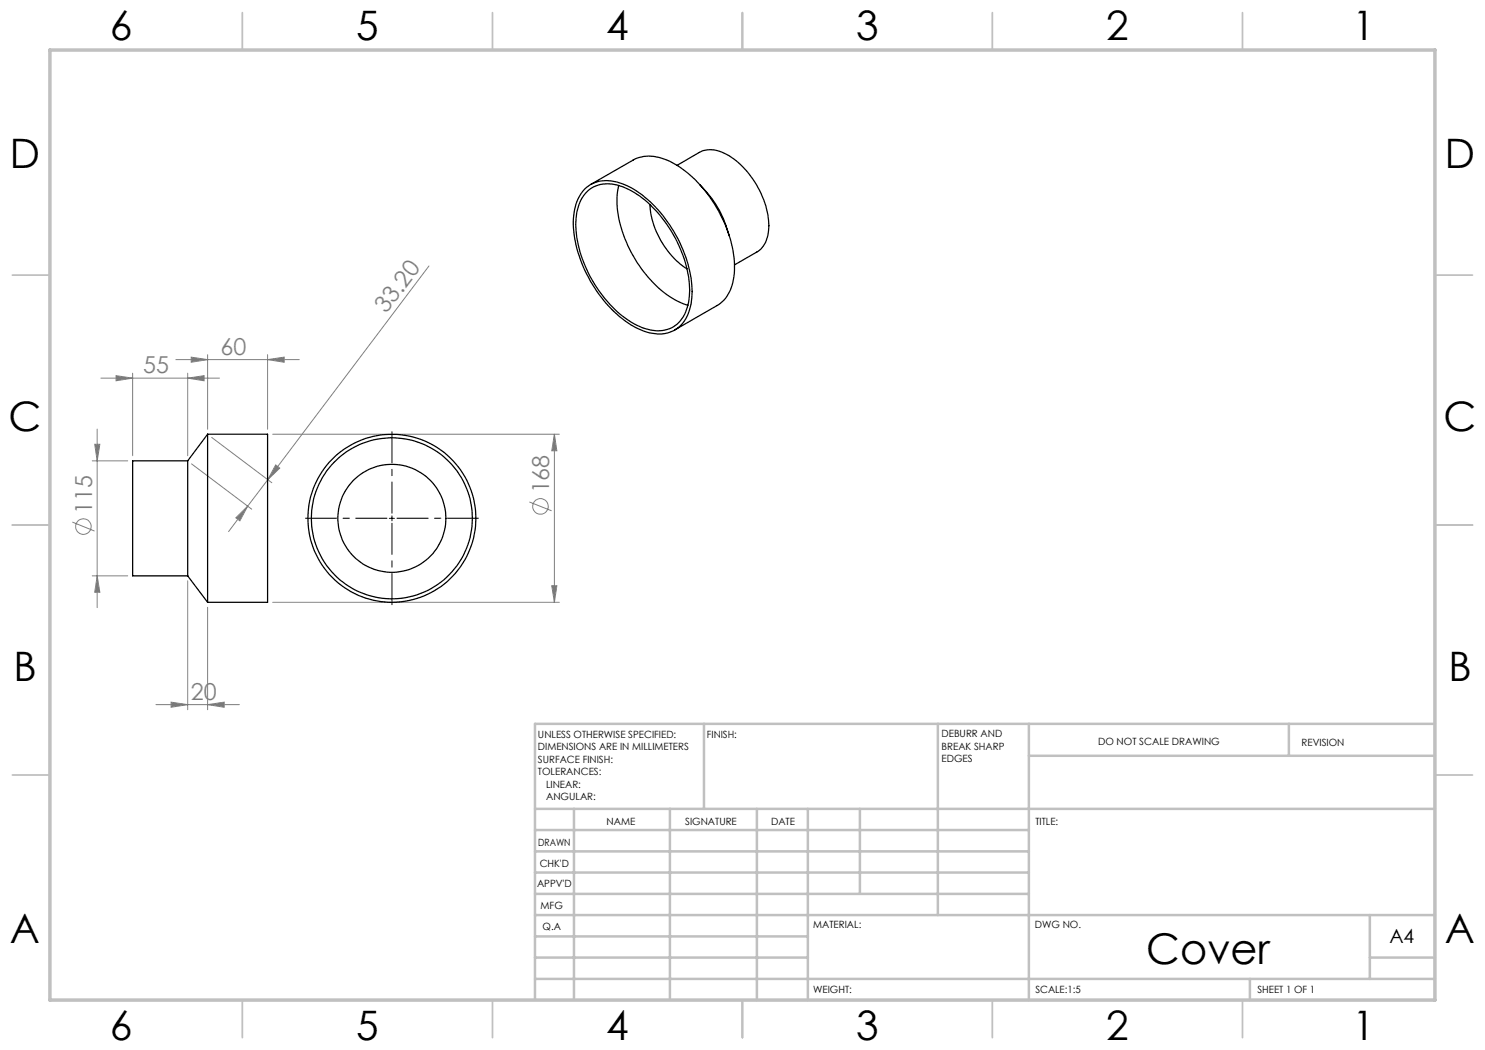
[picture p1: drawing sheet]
<svg xmlns="http://www.w3.org/2000/svg" width="297mm" height="210mm" viewBox="0 0 297 210" stroke-linecap="round" stroke-linejoin="round" font-family="sans-serif">
<g fill="none" stroke="#808080" stroke-width=".2">
<path d="M85.8 53.2l-32.2 42.7M20.2 75.6h23.7M23.2 75.1l3.3 .5-3.3 .6zM26.5 74.6v16.5M35.2 71.9h24.7M37.5 75.6l3.3-.5v1.1zM37.5 74.6v16.5M38.2 71.4l3.3 .5-3.3 .6zM41.5 70.9v15M53.5 71.9l3.3-.5v1.1zM53.5 70.9v15M18.5 92.2h7"/>
<path d="M18.9 88.9h1.1l-.6 3.3zM19.4 85.8v35.7M38.3 92.8l12 9M42.3 87.5l12.1 9M53.6 95.9l-4.1 5.3M54.5 86.8h57.4M55.1 93l.9 .6-2.4 2.3zM110.9 86.8v33.7M110.9 86.8l.5 3.4h-1.1zM14.5 104.4l4.4 1.8M18.5 115.2h7M19.4 115.2l.6 3.3h-1.1z"/>
<path d="M37.5 116.2v25.7M47.2 103.6l2.3-2.4-1.5 3zM49.5 101.2l-3.8 5.1M105.9 100.4l4.4 1.8M110.3 117.1h1.1l-.5 3.4zM41.5 121.5v20.4M54.5 120.5h57.4M31.2 140.9h16.7M34.2 140.4l3.3 .5-3.3 .6zM41.5 140.9l3.3-.5v1.1z"/>
<circle cx="16.7" cy="105.3" r="1.55"/>
<circle cx="108.1" cy="101.3" r="1.55"/>
</g>
<path d="M77.4 103.6h-16.3M78.4 102.6v-16.3M78.4 104.6v16.3M79.4 103.6h16.3" fill="none" stroke="#000" stroke-width=".2" stroke-dasharray="15.2 1.3 1.3 1.3" stroke-dashoffset="9"/>
<path d="M77.9 103.7h1M78.4 103.2v1" fill="none" stroke="#000" stroke-width=".2"/>
<g fill="none" stroke="#c0c0c0" stroke-width=".35">
<path d="M48.5 2.5v7.5M98.5 2.5v7.5M148.5 2.5v7.5M198.5 2.5v7.5M248.5 2.5v7.5M2.5 55h7.5M287 55h7.5M2.5 105h7.5M287 105h7.5M2.5 155h7.5M287 155h7.5M48.5 200v7.5"/>
<path d="M98.5 200v7.5M148.5 200v7.5M198.5 200v7.5M248.5 200v7.5"/>
</g>
<g fill="none" stroke="#c0c0c0" stroke-width=".5">
<path d="M140.8 144.8v17M187.6 144.8v38.2M205.8 144.8v55.2M205.8 151.2h81.2M257.8 144.8v6.4M287 144.8h-180v55.2M107 161.8h180M107 178.8h98.8M107 174.5h98.8M107 170.3h98.8M107 166h98.8M114.8 161.8v38.2"/>
<path d="M134 161.8v38.2M151.4 161.8v38.2M161.6 161.8v38.2M172 161.8v17M107 195.8h180M107 191.5h54.6M107 187.3h54.6M107 183h180M250 195.8v4.2M274 191.5h13M274 183v12.8"/>
</g>
<path d="M10 10h277v190h-277z" fill="none" stroke="#c0c0c0" stroke-width=".7"/>
<g fill="#808080">
<path d="M53.5 71.9l3.3-.5v1.1zM38.2 71.4l3.3 .5-3.3 .6zM37.5 75.6l3.3-.5v1.1zM23.2 75.1l3.3 .5-3.3 .6z"/>
<path d="M34.2 140.4l3.3 .5-3.3 .6zM41.5 140.9l3.3-.5v1.1z"/>
<path d="M55.1 93l.9 .6-2.4 2.3zM47.2 103.6l2.3-2.4-1.5 3z"/>
<path d="M18.9 88.9h1.1l-.6 3.3zM19.4 115.2l.6 3.3h-1.1zM110.9 86.8l.5 3.4h-1.1zM110.3 117.1h1.1l-.5 3.4z"/>
</g>
<g fill="none" stroke="#000" stroke-width=".25">
<path d="M117 37.8a6.9 6.9 0 0 1 7.5-1 22.1 22.1 0 0 1 10.7 10.3 22.1 22.1 0 0 1 3 13.7 6.7 6.7 0 0 1-4.7 5.8 10.4 10.4 0 0 1-8.5-2.4 27 27 0 0 1-10.3-19.3 9.7 9.7 0 0 1 2.3-7.1zM117.3 38.4a6.6 6.6 0 0 1 7.3-1 21.9 21.9 0 0 1 10.5 10.3 21.2 21.2 0 0 1 2.6 12.7 6.6 6.6 0 0 1-4.2 5.5 9.2 9.2 0 0 1-7.8-1.8 25.3 25.3 0 0 1-10.6-19.2 9.4 9.4 0 0 1 2.2-6.5zM118.1 36.9l8.5-4.9a7.5 7.5 0 0 1 6.9 .1 24.7 24.7 0 0 1 11.8 13.6 17.3 17.3 0 0 1 .8 12.3 6.2 6.2 0 0 1-2.7 3.1l-8.5 4.9M123.8 37.1a19.3 19.3 0 0 0 2.1 12.7 22.4 22.4 0 0 0 10.8 11l.9 .3M135.4 33.1l4.5-2.6a5.6 5.6 0 0 1 5.5 .4 17.6 17.6 0 0 1 8.3 14.8 5.4 5.4 0 0 1-2.3 4.7l-4.5 2.6M139.9 36.9a21.6 21.6 0 0 1 4.5 6.3l1.4 3.9M130 40.9a16.9 16.9 0 0 0 7.4 12.9M37.5 92.2v23M37.5 92.2h-11v23h11M41.5 86.8v33.7M41.5 86.8h12v33.7h-12M41.5 86.8l-4 5.4"/>
<path d="M37.5 115.2l4 5.3"/>
<circle cx="78.4" cy="103.7" r="10.8"/>
<circle cx="78.4" cy="103.7" r="16.1"/>
<circle cx="78.4" cy="103.7" r="16.8"/>
</g>
<text font-size="8.5" x="229.2" y="192.7">Cover</text>
<g font-size="8.1">
<text x="22" y="8">6</text>
<text x="71.2" y="8">5</text>
<text x="121.2" y="8">4</text>
<text x="171.3" y="8">3</text>
<text x="221.3" y="8">2</text>
<text x="270.5" y="8">1</text>
<text x="2" y="33.6">D</text>
<text x="289" y="33.6">D</text>
<text x="1.7" y="86.1">C</text>
<text x="288.7" y="86.1">C</text>
<text x="2.7" y="136.1">B</text>
<text x="289.7" y="136.1">B</text>
<text x="2" y="188.6">A</text>
<text x="289" y="188.6">A</text>
<text x="22" y="208">6</text>
<text x="71.2" y="208">5</text>
<text x="121.2" y="208">4</text>
<text x="171.3" y="208">3</text>
<text x="221.3" y="208">2</text>
<text x="270.5" y="208">1</text>
</g>
<g font-size="4.7" fill="#808080">
<text x="77.2" y="62.9" transform="rotate(-53 77.2 62.9)">33.20</text>
<text x="44.1" y="70.9">60</text>
<text x="28.6" y="74.6">55</text>
<text x="109.8" y="98.7" transform="rotate(-90 109.8 98.7)">168</text>
<text x="18.4" y="102.7" transform="rotate(-90 18.4 102.7)">115</text>
<text x="38.2" y="139.9">20</text>
</g>
<text font-size="3.9" x="277.9" y="188.5">A4</text>
<g font-size="2">
<text x="107.6" y="147.6">UNLESS OTHERWISE SPECIFIED:</text>
<text x="141.4" y="147.6">FINISH:</text>
<text x="188.3" y="147.5">DEBURR AND</text>
<text x="188.3" y="150">BREAK SHARP</text>
<text x="219.6" y="149">DO NOT SCALE DRAWING</text>
<text x="260.3" y="149.2">REVISION</text>
<text x="107.6" y="150.1">DIMENSIONS ARE IN MILLIMETERS</text>
<text x="107.6" y="152.6">SURFACE FINISH:</text>
<text x="107.6" y="155.1">TOLERANCES:</text>
<text x="188.3" y="152.5">EDGES</text>
<text x="109.2" y="157.6">LINEAR:</text>
<text x="109.2" y="160.1">ANGULAR:</text>
<text x="121.3" y="165">NAME</text>
<text x="137" y="164.9">SIGNATURE</text>
<text x="154.2" y="164.9">DATE</text>
<text x="207.1" y="164.9">TITLE:</text>
<text x="107.6" y="169.1">DRAWN</text>
<text x="107.9" y="173.3">CHK'D</text>
<text x="107.4" y="177.4">APPV'D</text>
<text x="108.1" y="181.8">MFG</text>
<text x="108.5" y="186">Q.A</text>
<text x="162.6" y="185.5">MATERIAL:</text>
<text x="207" y="185.5">DWG NO.</text>
<text x="162.6" y="198.5">WEIGHT:</text>
<text x="207.1" y="198.6">SCALE:1:5</text>
<text x="251.5" y="198.6">SHEET 1 OF 1</text>
</g>
</svg>
